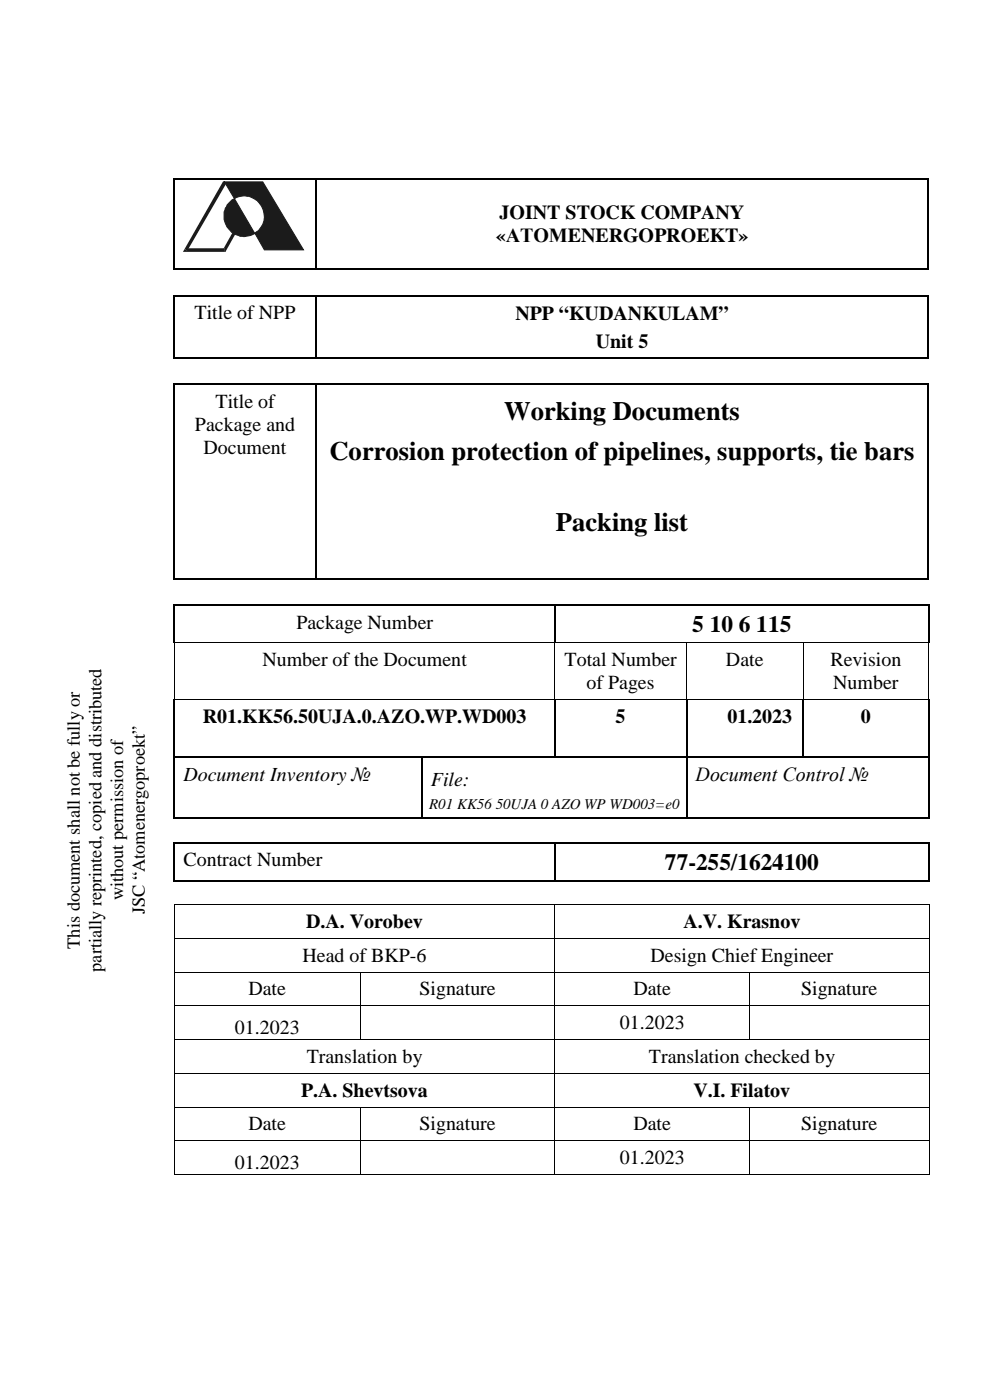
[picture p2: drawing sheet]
<svg xmlns="http://www.w3.org/2000/svg" width="210mm" height="297mm" viewBox="0 0 210 297" stroke-linecap="round" stroke-linejoin="round" font-family="sans-serif">
<g fill="#000">
<path d="M36.9 37.8h.2v.3h-.2zM66.9 37.8h.2v.3h-.2zM196.8 37.8h.3v.3h-.3zM36.9 57h.2v.3h-.2zM66.9 57h.2v.3h-.2zM196.8 57h.3v.3h-.3zM36.9 62.7h.2v.2h-.2zM36.9 75.8h.2v.3h-.2zM66.9 62.7h.2v.2h-.2zM66.9 75.8h.2v.3h-.2zM196.8 62.7h.3v.2h-.3zM196.8 75.8h.3v.3h-.3z"/>
<path d="M36.9 81.4h.2v.3h-.2zM66.9 81.4h.2v.3h-.2zM196.8 81.4h.3v.3h-.3zM36.9 122.6h.2v.3h-.2zM36.9 128.2h.2v.3h-.2zM36.9 136.3h.2v.2h-.2zM37.1 136.3h.2v.2h-.2zM66.9 122.6h.2v.3h-.2zM117.6 128.2h.3v.3h-.3zM117.6 136.3h.2v.2h-.2zM117.8 136.3l.1 .2zM117.9 136.3h.1v.2h-.1z"/>
<path d="M145.6 136.3h.2v.2h-.2zM170.3 136.3h.1v.2h-.1zM196.8 122.6h.3v.3h-.3zM196.9 128.2h.2v.3h-.2zM196.9 136.3h.2v.2h-.2zM197.1 136.3v.2zM36.9 148.3h.2v.2h-.2zM37.1 148.3h.2v.2h-.2zM117.6 148.3h.2v.2h-.2zM117.8 148.3l.1 .2zM117.9 148.3h.1v.2h-.1zM145.5 148.3h.2v.2h-.2z"/>
<path d="M145.7 148.3l.1 .2zM145.8 148.3h.2v.2h-.2zM170.2 148.3h.2v.2h-.2zM170.4 148.3l.1 .2zM170.5 148.3h.1v.2h-.1zM196.9 148.3h.2v.2h-.2zM197.1 148.3v.2zM36.9 160.5h.2v.3h-.2zM36.9 173.5h.2v.3h-.2zM36.9 178.6h.2v.3h-.2zM89.4 160.5h.2v.3h-.2zM89.4 173.5h.2v.3h-.2z"/>
<path d="M117.6 160.5h.3v.3h-.3zM117.6 178.6h.3v.3h-.3zM145.5 160.5h.3v.3h-.3zM145.5 173.5h.3v.3h-.3zM170.2 160.5h.3v.3h-.3zM196.9 160.5h.2v.3h-.2zM196.9 173.5h.2v.3h-.2zM196.9 178.6h.2v.3h-.2zM36.9 186.7h.2v.3h-.2zM36.9 191.9h.2v.1h-.2zM36.9 199h.2v.2h-.2zM117.6 186.7h.3v.3h-.3z"/>
<path d="M117.6 191.9h.2v.1h-.2zM117.6 199h.2v.2h-.2zM196.9 186.7h.2v.3h-.2zM197 191.9h.2v.1h-.2zM197 199h.2v.2h-.2zM36.9 206.2h.2v.1h-.2zM36.9 213.3h.2v.2h-.2zM76.4 206.2h.1v.1h-.1zM76.4 213.3h.1v.2h-.1zM117.6 206.2h.2v.1h-.2zM117.6 213.3h.2v.2h-.2zM158.9 206.2h.2v.1h-.2z"/>
<path d="M158.9 213.3h.2v.2h-.2zM197 206.2h.2v.1h-.2zM197 213.3h.2v.2h-.2zM36.9 220.5h.2v.2h-.2zM36.9 227.7h.2v.1h-.2zM36.9 234.8h.2v.2h-.2zM76.4 220.5h.1v.2h-.1zM76.4 234.8h.1v.2h-.1zM117.6 220.5h.2v.2h-.2zM117.6 227.7h.2v.1h-.2zM117.6 234.8h.2v.2h-.2zM158.9 220.5h.2v.2h-.2z"/>
<path d="M158.9 234.8h.2v.2h-.2zM197 220.5h.2v.2h-.2zM197 227.7h.2v.1h-.2zM197 234.8h.2v.2h-.2zM36.9 242h.2v.1h-.2zM36.9 249.1h.2v.2h-.2zM76.4 242h.1v.1h-.1zM76.4 249.1h.1v.2h-.1zM117.6 242h.2v.1h-.2zM117.6 249.1h.2v.2h-.2zM158.9 242h.2v.1h-.2zM158.9 249.1h.2v.2h-.2z"/>
<path d="M197 242h.2v.1h-.2zM197 249.1h.2v.2h-.2z"/>
</g>
<g fill="none" stroke="#000" stroke-width=".25">
<path d="M37 38.1v18.9M37.1 37.9h29.8M67 38.1v18.9M67.1 37.9h129.7M196.9 38.1v18.9M37.1 57.1h29.8M67.1 57.1h129.7M37 62.9v12.9M37.1 62.8h29.8M37.1 75.9h29.8M67 62.9v12.9M67.1 62.8h129.7"/>
<path d="M67.1 75.9h129.7M196.9 62.9v12.9M37 81.7v40.9M37.1 81.6h29.8M67 81.7v40.9M67.1 81.6h129.7M196.9 81.7v40.9M37 128.5v7.8M37.1 122.8h29.8M37.1 128.4h80.5M67.1 122.8h129.7M117.7 128.5v7.8"/>
<path d="M117.9 128.4h79M197 128.5v7.8M37 148.5v12M117.7 148.5v12M145.7 148.5v12M170.3 148.5v12M197 148.5v12M37 160.8v12.7M37 178.9v7.8M37.1 160.7h52.3M37.1 173.7h52.3M37.1 178.8h80.5"/>
<path d="M89.5 160.8v12.7M89.6 160.7h28M89.6 173.7h55.9M117.7 178.9v7.8M117.9 160.7h27.6M117.9 178.8h79M145.7 160.8v12.7M145.8 160.7h24.4M145.8 173.7h51.1M170.5 160.7h26.4M197 160.8v12.7M197 178.9v7.8"/>
<path d="M37.1 186.9h80.5M117.9 186.9h79"/>
</g>
<g fill="none" stroke="#000" stroke-width=".21">
<path d="M37 136.5v11.8M37.3 136.4h80.3M117.7 136.5v11.8M118 136.4h27.6M145.7 136.5v11.8M145.8 136.4h24.5M170.3 136.5v11.8M170.4 136.4h26.5M197 136.5v11.8M37.3 148.4h80.3M118 148.4h27.5M146 148.4h24.2"/>
<path d="M170.6 148.4h26.3M37 192v7M37 199.2v7M37.1 191.9h80.5M37.1 199.1h80.5M117.7 192v7M117.7 199.2v7M117.8 191.9h79.2M117.8 199.1h79.2M197.1 192v7M197.1 199.2v7M37 206.3v7"/>
<path d="M37 213.5v7M37.1 206.2h39.3M37.1 213.4h39.3M76.5 206.3v7M76.5 213.5v7M76.5 206.2h41.1M76.5 213.4h41.1M117.7 206.3v7M117.7 213.5v7M117.8 206.2h41.1M117.8 213.4h41.1M159 206.3v7"/>
<path d="M159 213.5v7M159.1 206.2h37.9M159.1 213.4h37.9M197.1 206.3v7M197.1 213.5v7M37 220.7v7M37 227.8v7M37 235v7M37.1 220.6h39.3M37.1 227.8h80.5M37.1 234.9h39.3M76.5 235v7"/>
<path d="M76.5 220.6h41.1M76.5 234.9h41.1M117.7 220.7v7M117.7 227.8v7M117.7 235v7M117.8 220.6h41.1M117.8 227.8h79.2M117.8 234.9h41.1M159 235v7M159.1 220.6h37.9M159.1 234.9h37.9M197.1 220.7v7"/>
<path d="M197.1 227.8v7M197.1 235v7M37 242.1v7M37.1 242.1h39.3M37.1 249.2h39.3M76.5 242.1v7M76.5 242.1h41.1M76.5 249.2h41.1M117.7 242.1v7M117.8 242.1h41.1M117.8 249.2h41.1M159 242.1v7"/>
<path d="M159.1 242.1h37.9M159.1 249.2h37.9M197.1 242.1v7"/>
</g>
<path d="M150.7 7.5h46.5v25.4h-46.5z" fill-rule="evenodd" fill="#fff"/>
<path d="M47.6 38.6h8.1l8.7 14.4h-8.3l-2-3.5a4.2 4.2 0 0 0 1.3-5.8 4.2 4.2 0 0 0-5.7-1.5z" fill="#1f1a17"/>
<path d="M47.6 38.6h8.1l8.7 14.4h-8.3l-2-3.5a4.2 4.2 0 0 0 1.3-5.8 4.2 4.2 0 0 0-5.7-1.5z" fill="none" stroke="#1f1a17" stroke-width=".21"/>
<path d="M49.2 42.4l.5-.2 4.4 7.3a4.3 4.3 0 0 1-5.6-.8 4.3 4.3 0 0 1 .1-5.6z" fill="#1f1a17"/>
<path d="M49.2 42.4l.5-.2 4.4 7.3a4.3 4.3 0 0 1-5.6-.8 4.3 4.3 0 0 1 .1-5.6z" fill="none" stroke="#1f1a17" stroke-width=".21"/>
<g fill="#1f1a17">
<path d="M39.2 52.9l.5 .3-.2-.5h8.2v.7h-8.9z"/>
<path d="M47.4 38.4l.6 .4-8.3 14.4-.5-.3z"/>
<path d="M48 53.2l-.1 .2h-.2zM49.3 49.4l.6 .3-2.2 3.7v-.7l-.3 .2z"/>
</g>
<g font-size="5.6">
<text x="107" y="89.1">Working Documents</text>
<text x="69.9" y="97.7">Corrosion protection of pipelines, supports, tie bars</text>
<text x="117.9" y="112.8">Packing list</text>
</g>
<g font-size="5">
<text x="146.9" y="134.2">5</text>
<text x="150.6" y="134.2">10</text>
<text x="156.8" y="134.2">6 115</text>
<text x="141.1" y="184.5">77-255/1624100</text>
</g>
<g font-size="4.2">
<text x="106" y="46.6">JOINT STOCK COMPANY</text>
<text x="105.2" y="51.4">«АТОМENERGOPROEKT»</text>
<text x="41.3" y="67.8">Title of NPP</text>
<text x="109.3" y="67.9">NPP “KUDANKULAM”</text>
<text x="126.4" y="73.8">Unit 5</text>
<text x="45.7" y="86.6">Title of</text>
<text x="41.4" y="91.4">Package and</text>
<text x="43.2" y="96.3">Document</text>
<text x="62.9" y="133.4">Package Number</text>
<text x="55.7" y="141.4">Number of the Document</text>
<text x="119.8" y="141.4">Total Number</text>
<text x="154" y="141.4">Date</text>
<text x="176.1" y="141.4">Revision</text>
<text x="124.4" y="146.2">of Pages</text>
<text x="176.7" y="146.2">Number</text>
<text x="43.1" y="153.5">R01.KK56.50UJA.0.AZO.WP.WD003</text>
<text x="130.6" y="153.5">5</text>
<text x="154.3" y="153.5">01.2023</text>
<text x="182.6" y="153.5">0</text>
<text x="38.9" y="165.7">Document Inventory №</text>
<text x="91.4" y="166.7">File:</text>
<text x="147.6" y="165.7">Document Control №</text>
<text x="38.9" y="183.8">Contract Number</text>
<text x="64.9" y="197">D.A. Vorobev</text>
<text x="145" y="197">A.V. Krasnov</text>
<text x="64.2" y="204">Head of BKP-6</text>
<text x="138" y="204">Design Chief Engineer</text>
<text x="52.7" y="211.2">Date</text>
<text x="89" y="211.2">Signature</text>
<text x="134.4" y="211.2">Date</text>
<text x="169.9" y="211.2">Signature</text>
<text x="49.8" y="219.5">01.2023</text>
<text x="131.5" y="218.4">01.2023</text>
<text x="65.1" y="225.6">Translation by</text>
<text x="137.7" y="225.6">Translation checked by</text>
<text x="63.9" y="232.8">P.A. Shevtsova</text>
<text x="147.1" y="232.8">V.I. Filatov</text>
<text x="52.7" y="239.9">Date</text>
<text x="89" y="239.9">Signature</text>
<text x="134.4" y="239.9">Date</text>
<text x="169.9" y="239.9">Signature</text>
<text x="49.8" y="248.1">01.2023</text>
<text x="131.5" y="247">01.2023</text>
</g>
<g font-size="3.9">
<text x="26.1" y="191.1" transform="rotate(-90 26.1 191.1)">without permission of</text>
<text x="30.7" y="194" transform="rotate(-90 30.7 194)">JSC “Atomenergoproekt”</text>
<text x="16.9" y="201.3" transform="rotate(-90 16.9 201.3)">This document shall not be fully or</text>
<text x="21.5" y="206.2" transform="rotate(-90 21.5 206.2)">partially reprinted, copied and distributed</text>
</g>
<g font-size="3.2">
<text x="91" y="171.7">R01 KK56</text>
<text x="105.2" y="171.7">50UJA 0 AZO WP WD003=e0</text>
</g>
</svg>
